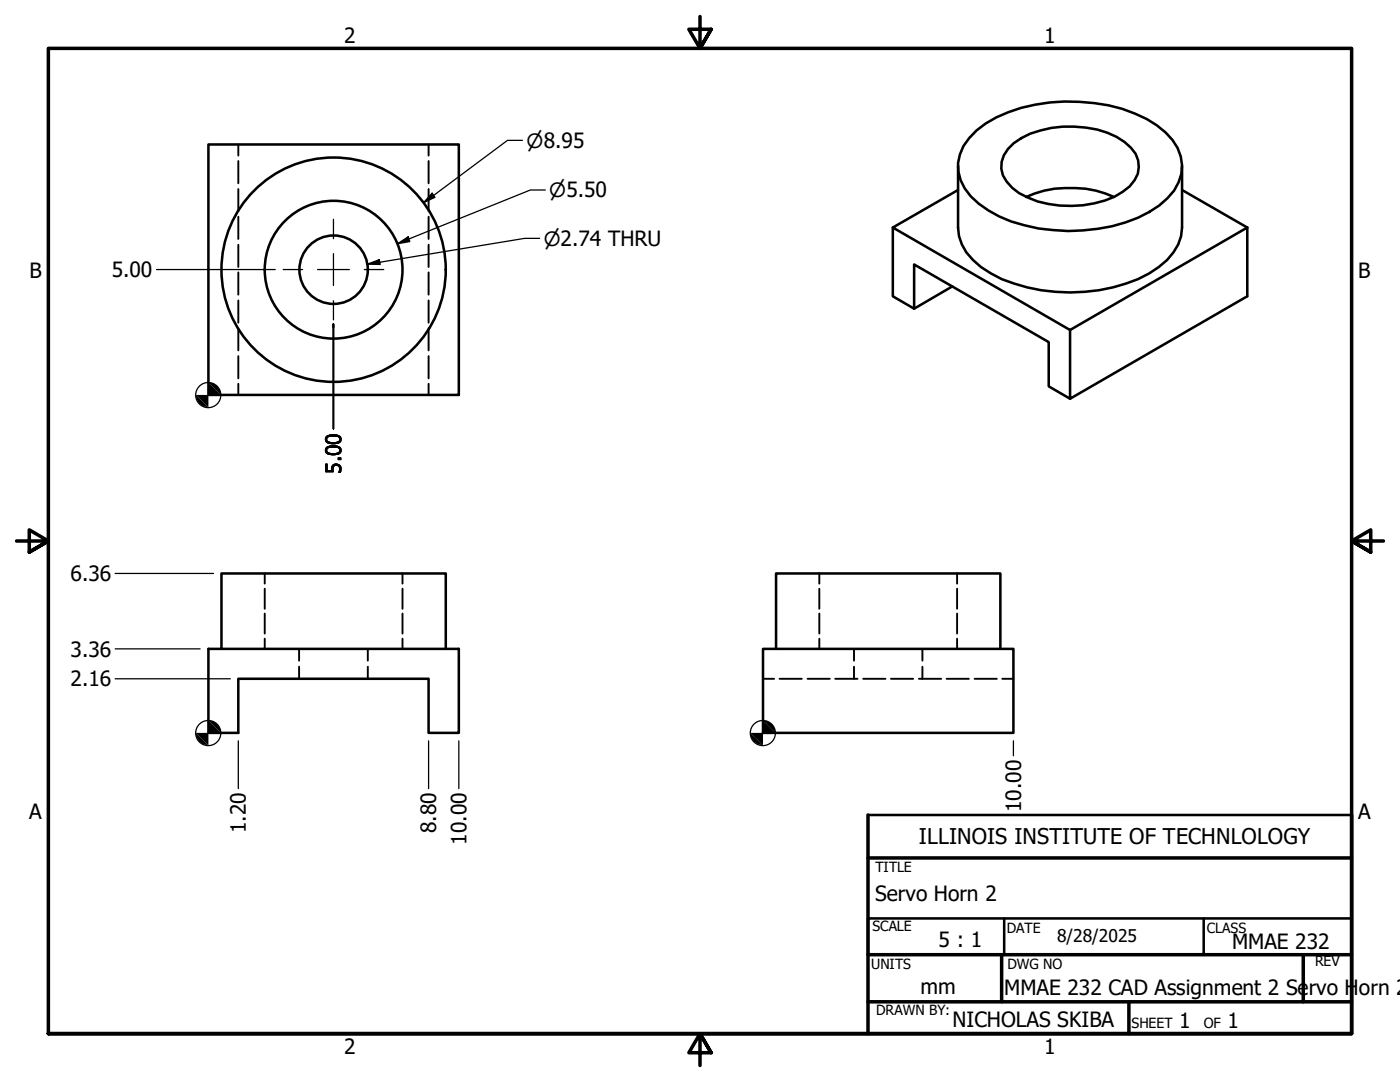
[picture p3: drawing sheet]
<svg xmlns="http://www.w3.org/2000/svg" width="279mm" height="216mm" viewBox="0 0 279 216" stroke-linecap="round" stroke-linejoin="round" font-family="sans-serif">
<!-- layer: Hidden (ANSI) -->
<g fill="none" stroke="#000" stroke-width=".38">
<path d="M47.6 28.8v2.3M47.6 32.1v4.5M47.6 37.7v4.5M85.5 28.8v2.3M85.5 32.1v4.5M85.5 37.7v4.5M47.6 43.2v4.5M47.6 48.8v4.5M47.6 54.4v4.4M47.6 59.9v4.5M85.5 43.2v4.5M85.5 48.8v4.5"/>
<path d="M85.5 54.4v4.4M85.5 59.9v4.5M47.6 65.5v4.4M47.6 71.1v4.4M47.6 76.6v2.2M85.5 65.5v4.4M85.5 71.1v4.4M85.5 76.6v2.2M52.8 114.4v2.1M52.8 117.5v4M80.3 114.4v2.1M80.3 117.5v4"/>
<path d="M163.5 114.4v2.1M163.5 117.5v4M191 114.4v2.1M191 117.5v4M52.8 122.4v4M52.8 127.4v2.1M59.7 129.5v2.3M59.7 133v2.4M73.4 129.5v2.3M73.4 133v2.4M80.3 122.4v4M80.3 127.4v2.1"/>
<path d="M152.3 135.4h2.2M155.6 135.4h4.4M161.2 135.4h4.4M163.5 122.4v4M163.5 127.4v2.1M166.7 135.4h4.4M170.4 129.5v2.3M170.4 133v2.4M172.3 135.4h4.4M177.8 135.4h4.4M183.4 135.4h4.4M184.1 129.5v2.3"/>
<path d="M184.1 133v2.4M188.9 135.4h4.5M191 122.4v4M191 127.4v2.1M194.5 135.4h4.4M200 135.4h2.2"/>
</g>
<!-- layer: Visible (ANSI) -->
<g fill="none" stroke="#000" stroke-width=".51">
<path d="M41.6 28.8h50v50h-50zM191.2 33.1v12.3a9.2 9.2 0 0 0 3 6.5 22.3 22.3 0 0 0 10.8 5.4 36.3 36.3 0 0 0 22.1-1.6 16.2 16.2 0 0 0 8-6.9l.6-1.7 .2-1.7v-12.3M191.2 37.9l-13 7.5 35.4 20.4 35.3-20.4M194.9 26a27.3 27.3 0 0 1 14.6-5.6 36.4 36.4 0 0 1 17 2.3 16.5 16.5 0 0 1 8.5 6.8 8.3 8.3 0 0 1-2 10.1 24.4 24.4 0 0 1-13.9 6.1 36.4 36.4 0 0 1-19.7-2.5 16.6 16.6 0 0 1-6.9-5.6 8 8 0 0 1 .9-10zM202.3 28.6a19.8 19.8 0 0 1 14.4-3.1 13.4 13.4 0 0 1 9.9 5.2 5.3 5.3 0 0 1-1.2 6.5 17.4 17.4 0 0 1-11.5 3.9 17.5 17.5 0 0 1-11.9-3.6 5.3 5.3 0 0 1-1.7-6.5l.9-1.3zM204.8 39.3a22.2 22.2 0 0 1 17.5 0M235.9 37.9l13 7.5M178.2 45.4v13.7l4.2 2.5 7.7-4.4M248.9 45.4v13.7l-35.3 20.5v-13.8M182.4 61.6v-8.8l26.9 15.5v8.8l4.3 2.5M41.6 129.5h50v16.7h-6.1v-10.8h-37.9v10.8h-6zM44.2 129.5v-15.1h44.8v15.1"/>
<path d="M152.3 129.5h49.9v16.7h-49.9zM154.9 129.5v-15.1h44.7v15.1"/>
<circle cx="66.6" cy="53.8" r="22.4"/>
<circle cx="66.6" cy="53.8" r="6.8"/>
<circle cx="66.6" cy="53.8" r="13.7"/>
</g>
<!-- layer: Border (ANSI) -->
<path d="M139.7 3.3v6.4l-2.2-3.9h4.4l-2.2 3.9 2.2-3.9M3.3 107.9h6.4l-3.9-2.2v4.5l3.9-2.3-3.9 2.3M276.1 107.9h-6.4l3.9-2.2v4.5l-3.9-2.3 3.9 2.3M173.2 171.2h96.5M173.2 162.6v43.6M269.7 162.6v43.6h-260h260v-196.5h-260v196.5M173.2 190.5h96.5M173.2 199.9h96.5M199.9 190.5v9.4M225.3 199.9v6.3M260.1 190.5v9.4M141.9 210.1l-2.2-3.9 2.2 3.9h-4.4l2.2-3.9v6.4" fill="none" stroke="#000" stroke-width=".7"/>
<!-- layer: Title (ANSI) -->
<path d="M173.2 162.6h96.5M173.2 183.3h96.5v7.2h-96.5zM200.4 183.3v7.2M240.2 183.3v7.2M173.2 206.2h96.5" fill="none" stroke="#000" stroke-width=".51"/>
<!-- layer: Center Mark (ANSI) -->
<path d="M56.5 53.8h3.9M63.4 53.8h6.3M66.5 43.8v3.8M66.5 50.6v6.4M72.7 53.8h3.9M66.5 60v3.8" fill="none" stroke="#000" stroke-width=".25"/>
<!-- layer: Dimension (ANSI) -->
<g fill="none" stroke="#000" stroke-width=".25">
<path d="M86.2 38.5l.6 .9-2.3 1zM104.3 28h-3l-16.8 12.4M108.8 37.9h-2.9l-26.6 10.7M31.2 53.8h23.7M73.3 52.7l2.4-.9 .2 1zM79.3 48.6l2.2-1.4 .3 1zM107.7 47.6h-3l-31.4 5.1M66.5 65.4v-.8v21M23 114.4h19.6M23 135.4h23M23 129.5h16.9M47.6 147.8v9.6"/>
<path d="M85.5 147.8v9.6M91.6 147.8v9.6M202.2 147.8v3"/>
<circle cx="41.6" cy="78.8" r="2.51"/>
<circle cx="41.6" cy="146.3" r="2.51"/>
<circle cx="152.2" cy="146.3" r="2.51"/>
</g>
<g fill="#000">
<path d="M86.2 38.5l.6 .9-2.3 1zM73.3 52.7l2.4-.9 .2 1zM79.3 48.6l2.2-1.4 .3 1z"/>
<path d="M39.1 78.8l2.5 2.5a2.49 2.49 0 0 1-2.5-2.5z" fill-rule="evenodd"/>
<path d="M39.1 78.8h5l-2.5-2.5v5z" fill-rule="evenodd"/>
<path d="M41.6 76.3a2.49 2.49 0 0 1 2.5 2.5z" fill-rule="evenodd"/>
<path d="M39.1 146.2l2.5 2.5a2.49 2.49 0 0 1-2.5-2.5z" fill-rule="evenodd"/>
<path d="M39.1 146.2h5l-2.5-2.4v4.9z" fill-rule="evenodd"/>
<path d="M41.6 143.8a2.49 2.49 0 0 1 2.5 2.4z" fill-rule="evenodd"/>
<path d="M149.7 146.2l2.6 2.5a2.49 2.49 0 0 1-2.6-2.5z" fill-rule="evenodd"/>
<path d="M149.7 146.2h5l-2.4-2.4v4.9z" fill-rule="evenodd"/>
<path d="M152.3 143.8a2.39 2.39 0 0 1 2.4 2.4z" fill-rule="evenodd"/>
</g>
<text font-size="4.3" x="183.4" y="168.5">ILLINOIS INSTITUTE OF TECHNLOLOGY</text>
<g font-size="4.2">
<text x="68.7" y="8.6">2</text>
<text x="208.4" y="8.6">1</text>
<text x="5.9" y="55.5">B</text>
<text x="22.3" y="55.3">5.00</text>
<text x="271.1" y="55.5">B</text>
<text x="68.1" y="94.6" transform="rotate(-90 68.1 94.6)">5.00</text>
<text x="14.1" y="116">6.36</text>
<text x="14.1" y="131">3.36</text>
<text x="14.1" y="137">2.16</text>
<text x="5.8" y="163.4">A</text>
<text x="49.1" y="166.2" transform="rotate(-90 49.1 166.2)">1.20</text>
<text x="87.1" y="166.2" transform="rotate(-90 87.1 166.2)">8.80</text>
<text x="203.8" y="162.1" transform="rotate(-90 203.8 162.1)">10.00</text>
<text x="271" y="163.4">A</text>
<text x="93.1" y="168.5" transform="rotate(-90 93.1 168.5)">10.00</text>
<text x="174.6" y="179.8">Servo Horn 2</text>
<text x="187.3" y="188.9">5 : 1</text>
<text x="245.9" y="189.4">MMAE 232</text>
<text x="183.7" y="198.3">mm</text>
<text x="200.4" y="198.5">MMAE 232 CAD Assignment 2 Se</text>
<text x="261.2" y="198.5">rvo Horn 2</text>
<text x="190.1" y="204.9">NICHOLAS SKIBA</text>
<text x="235.3" y="205.1">1</text>
<text x="245" y="205.1">1</text>
<text x="68.7" y="210.3">2</text>
<text x="208.4" y="210.3">1</text>
</g>
<g font-size="3.9">
<text x="105.1" y="29.5">⌀8.95</text>
<text x="109.6" y="39.4">⌀5.50</text>
<text x="108.5" y="49">⌀2.74 THRU</text>
</g>
<text font-size="3.5" x="210.9" y="188">8/28/2025</text>
<g font-size="2.8">
<text x="174.8" y="173.9">TITLE</text>
<text x="174.1" y="185.9">SCALE</text>
<text x="200.9" y="186.1">DATE</text>
<text x="240.9" y="186.1">CLASS</text>
<text x="173.9" y="193.3">UNITS</text>
<text x="201" y="193.3">DWG NO</text>
<text x="262.4" y="192.7">REV</text>
<text x="174.9" y="202.5">DRAWN BY:</text>
<text x="225.8" y="205.1">SHEET</text>
<text x="240.2" y="205.1">OF</text>
</g>
</svg>
